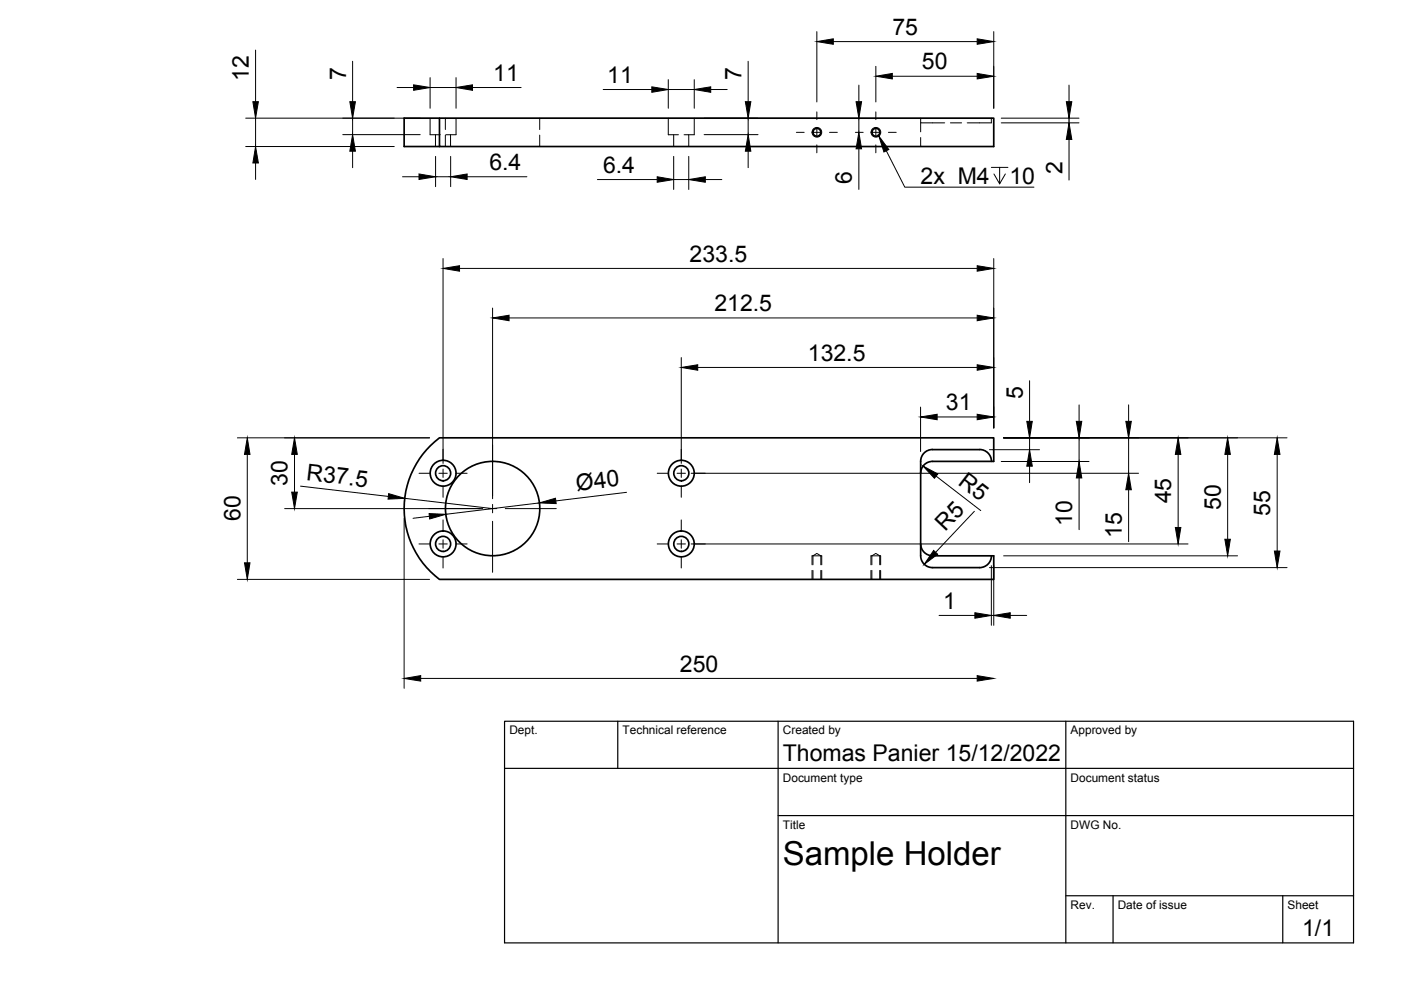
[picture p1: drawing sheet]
<svg xmlns="http://www.w3.org/2000/svg" width="297mm" height="210mm" viewBox="0 0 297 210" stroke-linecap="round" stroke-linejoin="round" font-family="sans-serif">
<!-- layer: Visible -->
<g fill="none" stroke="#000" stroke-width=".36">
<path d="M93.2 25.1v6h117.5v-6h-125v6h7.5M195.2 97.8v20a2.51 2.51 0 0 0 2.5 2.5h10a2.51 2.51 0 0 0 2.5-2.5M195.2 97.8a2.51 2.51 0 0 1 2.5-2.5h10a2.47 2.47 0 0 1 2.5 2.5M195.2 100.3a2.51 2.51 0 0 1 2.5-2.5h13v-5h-117.5a18.8 18.8 0 0 0 0 30h117.5v-5h-13a2.55 2.55 0 0 1-2.5-2.5"/>
<circle cx="173.2" cy="28" r=".84"/>
<circle cx="185.7" cy="28" r=".84"/>
<circle cx="93.9" cy="100.3" r="2.74"/>
<circle cx="93.9" cy="115.3" r="2.74"/>
<circle cx="93.9" cy="100.3" r="1.6"/>
<circle cx="93.9" cy="115.3" r="1.6"/>
<circle cx="104.4" cy="107.8" r="10"/>
<circle cx="144.5" cy="100.3" r="2.74"/>
<circle cx="144.5" cy="115.3" r="2.74"/>
<circle cx="144.5" cy="115.3" r="1.6"/>
<circle cx="144.5" cy="100.3" r="1.6"/>
</g>
<!-- layer: Hidden -->
<g fill="none" stroke="#000" stroke-width=".21">
<path d="M91.2 25.1v3.5h2.1M92.3 28.6v2.5M94.4 25.1v2.4M94.4 28.7v2.4M95.5 28.6v2.5M96.7 25.1v3.5h-2.2M114.4 25.1v2.4M114.4 28.7v2.4M141.7 25.1v3.5h2.1M142.8 28.6v2.5M146 28.6v2.5M147.2 25.1v3.5h-2.2"/>
<path d="M195.2 25.1v.9h5.1M195.2 26v2M195.2 29.2v1.9M201.5 26h2.4M210.2 25.1v.9h-5.1M172.2 117.8h2M172.4 119.8v-2l.8-.5 .8 .5v2M184.7 117.8h2M184.8 119.8v-2l.9-.5 .8 .5v2M172.4 120.9v1.9M174 120.9v1.9M184.8 120.9v1.9"/>
<path d="M186.5 120.9v1.9"/>
</g>
<!-- layer: Hidden Narrow -->
<path d="M172.2 117.8v2M174.2 117.8v2M184.7 117.8v2M186.7 117.8v2M172.2 120.9v1.9M174.2 120.9v1.9M184.7 120.9v1.9M186.7 120.9v1.9" fill="none" stroke="#000" stroke-width=".21"/>
<!-- layer: Visible Narrow -->
<g fill="none" stroke="#000" stroke-width=".21">
<circle cx="173.2" cy="28" r="1.03"/>
<circle cx="185.7" cy="28" r="1.03"/>
</g>
<!-- layer: TITLEBLOCK -->
<path d="M107 152.9h180v47h-180zM131 152.9v10M165 152.9v47M226 152.9v47M107 162.9h180M165 172.9h122M226 189.9h61M236 189.9v10M272 189.9v10" fill="none" stroke="#000" stroke-width=".25"/>
<!-- layer: Smart Centers -->
<g fill="none" stroke="#000" stroke-width=".21">
<path d="M168.8 28.1h1.7M172.3 28.1h1.8M173.2 23.7v1.7M173.2 27.2v1.7M173.2 30.7v1.7M175.9 28.1h1.6M181.4 28.1h1.6M184.8 28.1h1.8M185.7 23.7v1.7M185.7 27.2v1.7M185.7 30.7v1.7M188.4 28.1h1.6"/>
<path d="M93.9 95.2v2.5M93.9 99.5v1.7M104.4 94.3v10.9M144.4 95.2v2.5M144.4 99.5v1.7M88.8 100.3h2.5M88.8 115.3h2.5M90.9 107.8h10.9M93 100.3h1.8M93 115.3h1.8M93.9 103v2.4M93.9 110.2v2.5"/>
<path d="M93.9 114.4v1.8M93.9 118v2.4M96.6 100.3h2.4M96.6 115.3h2.4M103.5 107.8h1.8M104.4 106.9v1.8M104.4 110.5v10.8M107.1 107.8h10.8M139.3 100.3h2.5M139.3 115.3h2.5M143.6 100.3h1.7M143.6 115.3h1.7"/>
<path d="M144.4 103v2.4M144.4 110.2v2.5M144.4 114.4v1.8M144.4 118v2.4M147.1 100.3h2.4M147.1 115.3h2.4"/>
</g>
<!-- layer: FD_Dimensions -->
<g fill="none" stroke="#000" stroke-width=".21">
<path d="M54.2 10.6v11M74.8 13v8.6M84.2 18.6h3.5M91.2 16.5v6.5M91.2 18.6h5.5M96.7 16.5v6.5M100.2 18.6h10.3M127.9 19h10.3M141.7 16.9v6.1M141.7 19h5.5M147.2 16.9v6.1M150.7 19h3.5"/>
<path d="M158.6 13v8.6M173.2 6.7v14.9M176.7 8.8h30.5M182.1 18v3.6M185.7 14.1v7.5M189.2 16.2h18M210.7 6.7v16.3M226.7 18v3.6M52.1 31.1h31.5M52.1 25.1h37M54.2 25.1v6M54.2 34.6v3.5"/>
<path d="M72.7 28.5h16.4M74.8 25.1v3.4M74.8 32.1v3.5M85.3 37.5h3.5M92.4 33.2v6.4M92.4 37.5h3.1M95.5 33.2v6.4M99 37.5h12.7M126.7 38.1h12.6M142.8 33.2v7M142.8 38.1h3.2M146 33.2v7"/>
<path d="M149.3 25.1h11.4M149.3 28.5h11.4M149.5 38.1h3.5M158.6 25.1v3.4M158.6 32.1v3.5M182.1 25.1v3M182.1 31.6v8.6M212.3 25.1h16.5M212.3 26h16.5M226.7 25.1v.9M226.7 29.6v8.6M93.9 54.8v43.4"/>
<path d="M97.4 56.9h109.8M210.7 54.8v35.9M104.4 65.3v40.4M107.9 67.4h99.3M144.4 75.8v22.4M147.9 77.9h59.3M50.3 92.8h40.8M52.4 96.3v23M62.4 96.3v8M195.2 86.3v9.4M198.7 88.4h8.5M209.8 95.3h10.6"/>
<path d="M212.3 97.8h18.6M212.8 92.8h60.1M218.3 80.7v8.6M218.3 92.8v2.5M218.3 98.8v3.5M228.8 85.8v3.5M228.8 92.8v5M239.3 85.8v3.5M239.3 92.8v7.5M249.8 96.3v15.5M260.3 96.3v18M270.8 96.3v20.5"/>
<path d="M60.3 107.8h42M63.7 103.1l18.6 2.2M85.7 109.9v36M85.8 105.7l18.6 2.1M91 109.5l-3.4 .4M114.4 106.6l-19.9 2.4M132.8 104.4l-15 1.8M146.5 100.3h94.9M146.5 115.3h105.4M198.5 101l9.4 7.3M206.6 108.4l-8.2 8.7M210.2 119.9v12.7"/>
<path d="M210.7 119.9v12.7M212.8 117.8h49.6M228.8 101.3v11M239.3 103.8v11M50.3 122.8h40.8M199.1 130.5h7.6M209.8 120.3h63.1M210.2 130.5h.5M214.2 130.5h3.5M89.2 143.8h118"/>
</g>
<g fill="#000" stroke="#000" stroke-width=".21">
<path d="M87.7 18l3.5 .6-3.5 .5zM96.7 18.6l3.5-.6v1.1zM138.2 18.4l3.5 .6-3.5 .6zM147.2 19l3.5-.6v1.2zM173.2 8.8l3.5-.6v1.2zM185.7 16.2l3.5-.6v1.1zM207.2 15.6l3.5 .6-3.5 .5zM207.2 8.2l3.5 .6-3.5 .6zM54.2 31.1l.6 3.5h-1.2zM53.6 21.6h1.2l-.6 3.5zM74.8 28.5l.6 3.6h-1.2zM74.2 21.6h1.2l-.6 3.5z"/>
<path d="M88.8 36.9l3.6 .6-3.6 .6zM95.5 37.5l3.5-.6v1.2zM139.3 37.5l3.5 .6-3.5 .5zM146 38.1l3.5-.6v1.1zM158.6 28.5l.6 3.6h-1.2zM158 21.6h1.2l-.6 3.5zM181.5 21.6h1.2l-.6 3.5zM182.1 28.1l.6 3.5h-1.2zM226.1 21.6h1.1l-.5 3.5zM226.7 26l.5 3.6h-1.1zM93.9 56.9l3.5-.6v1.2zM207.2 56.3l3.5 .6-3.5 .6z"/>
<path d="M104.4 67.4l3.5-.6v1.2zM144.4 77.9l3.5-.6v1.2zM207.2 77.3l3.5 .6-3.5 .6zM207.2 66.8l3.5 .6-3.5 .6zM52.4 92.8l.6 3.5h-1.2zM62.4 92.8l.6 3.5h-1.2zM195.2 88.4l3.5-.6v1.2zM207.2 87.8l3.5 .6-3.5 .6zM218.3 95.3l.6 3.5h-1.2zM217.7 89.3h1.2l-.6 3.5zM228.2 89.3h1.2l-.6 3.5zM238.7 89.3h1.2l-.6 3.5z"/>
<path d="M249.8 92.8l.6 3.5h-1.2zM260.3 92.8l.6 3.5h-1.2zM270.8 92.8l.6 3.5h-1.2zM51.8 119.3h1.2l-.6 3.5zM61.8 104.3h1.2l-.6 3.5zM82.4 104.7l3.4 1-3.5 .1zM91 108.9l3.5 .1-3.4 1zM114.4 106.6l3.4-1 .1 1.2zM198 116.7l.8 .8-2.8 2.1zM195.7 98.8l3.1 1.7-.7 .9zM228.8 97.8l.6 3.5h-1.2zM239.3 100.3l.6 3.5h-1.2z"/>
<path d="M249.2 111.8h1.2l-.6 3.5zM259.7 114.3h1.2l-.6 3.5zM270.2 116.8h1.2l-.6 3.5zM206.7 129.9l3.5 .6-3.5 .6zM210.7 130.5l3.5-.6v1.2zM85.7 143.8l3.5-.6v1.2zM207.2 143.2l3.5 .6-3.5 .6z"/>
</g>
<!-- layer: Hole Notes -->
<path d="M187.9 32l3.9 7.7h27.4M210.2 35.5h3.5M211.9 35.5v3.5l-1.2-2.1M213.1 36.9l-1.2 2.1" fill="none" stroke="#000" stroke-width=".21"/>
<path d="M186.3 28.8l2.1 2.9-1 .5z" fill="#000" stroke="#000" stroke-width=".21"/>
<text font-size="7" x="166" y="183.4">Sample Holder</text>
<g font-size="4.9">
<text x="189.2" y="7.4">75</text>
<text x="52.8" y="17.2" transform="rotate(-90 52.8 17.2)">12</text>
<text x="73.4" y="16.9" transform="rotate(-90 73.4 16.9)">7</text>
<text x="104.6" y="17.2">11</text>
<text x="128.8" y="17.6">11</text>
<text x="157.2" y="16.9" transform="rotate(-90 157.2 16.9)">7</text>
<text x="195.5" y="14.7">50</text>
<text x="103.8" y="36">6.4</text>
<text x="127.9" y="36.6">6.4</text>
<text x="180.6" y="39" transform="rotate(-90 180.6 39)">6</text>
<text x="195.2" y="39">2x M4</text>
<text x="214" y="39">10</text>
<text x="225.3" y="36.9" transform="rotate(-90 225.3 36.9)">2</text>
<text x="146.2" y="55.4">233.5</text>
<text x="151.5" y="65.9">212.5</text>
<text x="171.3" y="76.4">132.5</text>
<text x="200.6" y="86.9">31</text>
<text x="216.8" y="84.6" transform="rotate(-90 216.8 84.6)">5</text>
<text x="64.9" y="101.7" transform="rotate(7 64.9 101.7)">R37.5</text>
<text x="61" y="103.1" transform="rotate(-90 61 103.1)">30</text>
<text x="122.3" y="104.1" transform="rotate(-7 122.3 104.1)">Ø40</text>
<text x="202.9" y="102.6" transform="rotate(38 202.9 102.6)">R5</text>
<text x="248.3" y="106.7" transform="rotate(-90 248.3 106.7)">45</text>
<text x="51" y="110.5" transform="rotate(-90 51 110.5)">60</text>
<text x="200.4" y="112.8" transform="rotate(-47 200.4 112.8)">R5</text>
<text x="227.3" y="111.4" transform="rotate(-90 227.3 111.4)">10</text>
<text x="237.8" y="114" transform="rotate(-90 237.8 114)">15</text>
<text x="258.8" y="108" transform="rotate(-90 258.8 108)">50</text>
<text x="269.3" y="109.3" transform="rotate(-90 269.3 109.3)">55</text>
<text x="200" y="129.1">1</text>
<text x="144.1" y="142.4">250</text>
<text x="166" y="161.4">Thomas Panier 15/12/2022</text>
<text x="276.1" y="198.6">1/1</text>
</g>
<g font-size="2.5">
<text x="108" y="155.7">Dept.</text>
<text x="132" y="155.7">Technical reference</text>
<text x="166" y="155.7">Created by</text>
<text x="227" y="155.7">Approved by</text>
<text x="166" y="165.7">Document type</text>
<text x="227" y="165.7">Document status</text>
<text x="166" y="175.7">Title</text>
<text x="227" y="175.7">DWG No.</text>
<text x="227" y="192.7">Rev.</text>
<text x="237" y="192.7">Date of issue</text>
<text x="273" y="192.7">Sheet</text>
</g>
</svg>
